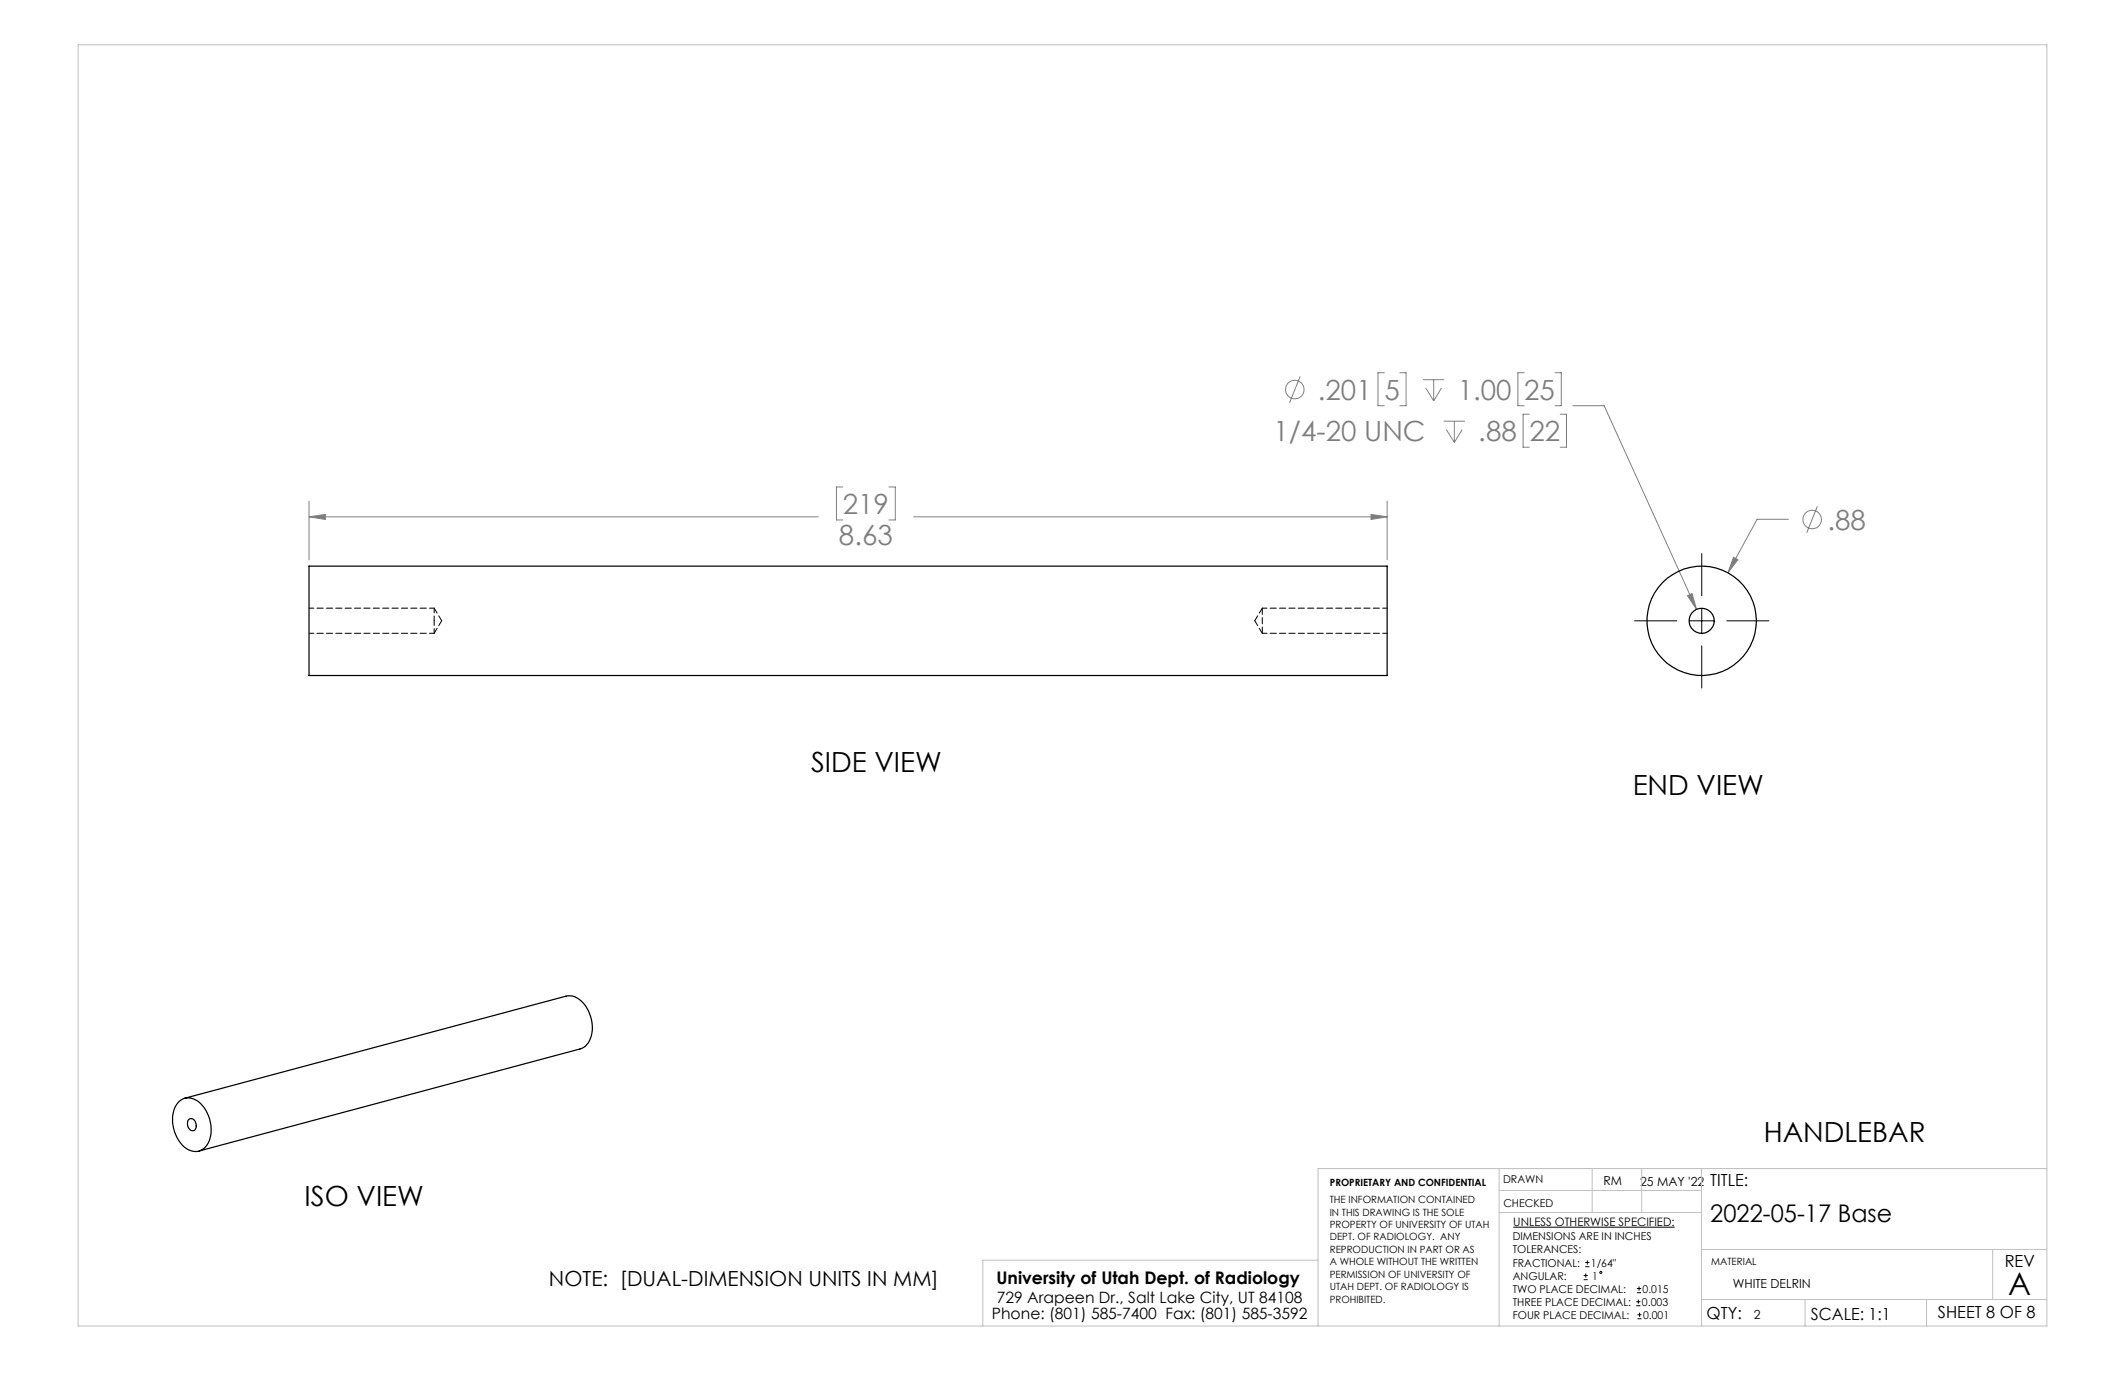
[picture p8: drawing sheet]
<svg xmlns="http://www.w3.org/2000/svg" width="432mm" height="279mm" viewBox="0 0 432 279" stroke-linecap="round" stroke-linejoin="round" font-family="sans-serif">
<g fill="none" stroke="#808080" stroke-width=".2">
<path d="M264.2 76.5l-2.2 5.3M281.3 75.7h-1.3v6.7h1.3M284.4 75.7h1.3v6.7h-1.3M289.2 77.2h4.3M289.7 78.8l1.6 2.7M291.3 77.2v4.3M292.9 78.8l-1.6 2.7M309.7 75.7h-1.3v6.7h1.3M316 75.7h1.3v6.7h-1.3M171.2 99h-1.2v6.7h1.2M180.6 99h1.3v6.7h-1.3M293.4 85.6h4.3"/>
<path d="M293.9 87.3l1.6 2.6M295.5 85.6v4.3M297.1 87.3l-1.6 2.6M310.8 84.2h-1.3v6.7h1.3M317 84.2h1.3v6.7h-1.3M319.6 82.4h6.4l18.7 41.4M62.8 105l3.3-.5v1.1zM62.8 101.8v12M62.8 105h103.5M185.6 105h96.3M278.6 104.5l3.3 .5-3.3 .6zM281.9 101.8v12"/>
<path d="M352.2 113.2l.9 .5-2 2.7zM363.4 105.5h-6.4l-5.9 10.9M369.3 102.9l-2.2 5.4M342.9 121l.9-.4 .9 3.2z"/>
<circle cx="263.1" cy="79.2" r="1.88"/>
<circle cx="368.2" cy="105.6" r="1.89"/>
</g>
<g fill="none" stroke="#000" stroke-width=".2">
<path d="M345.8 112.5v8.6M332.1 126.2h8.6M343.3 126.2h5M345.8 123.6v5.1M345.8 131.2v8.6M350.9 126.2h8.5M307.5 249.4h32.8M321.8 259.2h.8M322.1 257.4h.9M322.1 256.5h.9M322.2 258.8v.8M322.5 256.1v.9"/>
<path d="M321.8 260h.8M332.5 265.3h.8M332.5 264.5h.8M332.6 262.7h.9M332.6 261.8h.9M332.7 268h.9M332.7 267.2h.9M332.9 264.1v.8M333.1 261.4v.9M333.2 266.7v.9"/>
<circle cx="325.3" cy="258.6" r=".2"/>
</g>
<g fill="none" stroke="#c0c0c0" stroke-width=".2">
<path d="M15.9 9.1h400v260.4h-400zM304.6 237.5v32M323.5 237.5v8.9M333.6 237.5v8.9M345.8 237.5v32M415.9 237.5h-148.1v32M267.8 256.1h-68.1v13.4M304.6 246.4h41.2M304.6 241.9h41.2M345.8 253.9h70.1M404.9 253.9v10.2M345.8 264.1h70.1"/>
<path d="M366.8 264.1v5.4M391.5 264.1v5.4"/>
</g>
<path d="M278.6 104.5l3.3 .5-3.3 .6zM62.8 105l3.3-.5v1.1zM342.9 121l1.8 2.8-.9-3.2zM352.2 113.2l-1.1 3.2 2-2.7z" fill="#808080"/>
<g fill="none" stroke="#000" stroke-width=".25">
<path d="M62.8 115h219.1v22.3h-219.1zM36.3 223.9a3.1 3.1 0 0 1 4.8 .7 7.1 7.1 0 0 1 1 8 2.88 2.88 0 0 1-4.6 .5 7.4 7.4 0 0 1-1.8-8.4zM37.5 223.2l77.5-20.8a4.1 4.1 0 0 1 4.2 2.4 6.4 6.4 0 0 1-.3 7.8l-1 .5-77.5 20.8M38.2 227.6a.87 .87 0 0 1 1-.2 .87 .87 0 0 1 .6 .7 .97 .97 0 0 1 0 1.1 .97 .97 0 0 1-1 .5 1.63 1.63 0 0 1-.6-2.1z"/>
<circle cx="345.8" cy="126.1" r="2.56"/>
<circle cx="345.8" cy="126.1" r="11.1"/>
</g>
<path d="M256.5 123.6v5.1" fill="none" stroke="#000" stroke-width=".2" stroke-dasharray="1.3 .6"/>
<path d="M62.8 128.7h25.4M88.2 126.1v-2.5M88.2 128.7v-2.6M88.2 123.6h-25.4M256.5 128.7h25.4M281.9 123.6h-25.4" fill="none" stroke="#000" stroke-width=".2" stroke-dasharray="1.3 .6" stroke-dashoffset=".3"/>
<path d="M88.2 128.7l1.6-2.6M89.8 126.1l-1.6-2.5M255 126.1l1.5 2.6M256.5 123.6l-1.5 2.5" fill="none" stroke="#000" stroke-width=".2" stroke-dasharray="1.3 .6" stroke-dashoffset=".1"/>
<text font-size="6.3" x="408.1" y="263.1">A</text>
<g font-size="5.6" fill="#808080">
<text x="267.8" y="81.2">.201</text>
<text x="281.3" y="81.2">5</text>
<text x="296.2" y="81.2">1.00</text>
<text x="309.7" y="81.2">25</text>
<text x="258.8" y="89.6">1/4-20 UNC</text>
<text x="300.4" y="89.6">.88</text>
<text x="310.8" y="89.6">22</text>
<text x="171.3" y="104.4">219</text>
<text x="371.3" y="107.6">.88</text>
<text x="170.5" y="110.7">8.63</text>
</g>
<g font-size="5.6">
<text x="164.8" y="156.9">SIDE VIEW</text>
<text x="331.8" y="161.6">END VIEW</text>
<text x="358.4" y="232.1">HANDLEBAR</text>
<text x="61.9" y="245.1">ISO VIEW</text>
</g>
<text font-size="4.9" x="347.5" y="248.2">2022-05-17 Base</text>
<text font-size="4.2" x="111.5" y="261.3">NOTE: [DUAL-DIMENSION UNITS IN MM]</text>
<text font-size="3.5" x="202.5" y="260.9">University of Utah Dept. of Radiology</text>
<g font-size="3.4">
<text x="347.5" y="240.9">TITLE:</text>
<text x="407.4" y="257.6">REV</text>
<text x="346.8" y="268.1">QTY:</text>
<text x="368" y="268.1">SCALE: 1:1</text>
<text x="393.8" y="267.9">SHEET 8 OF 8</text>
</g>
<g font-size="3.2">
<text x="201.5" y="268">Phone: (801) 585-7400 Fax: (801) 585-3592</text>
<text x="202.6" y="264.8">729 Arapeen Dr., Salt Lake City, UT 84108</text>
</g>
<g font-size="2.5">
<text x="325.8" y="240.8">RM</text>
<text x="333.3" y="240.9">25 MAY '22</text>
<text x="352.1" y="261.7">WHITE DELRIN</text>
<text x="356.4" y="268">2</text>
</g>
<text font-size="2.4" x="307.5" y="249.1">UNLESS OTHERWISE SPECIFIED:</text>
<g font-size="2.2">
<text x="305.4" y="240.4">DRAWN</text>
<text x="305.5" y="245.3">CHECKED</text>
<text x="307.4" y="252.1">DIMENSIONS ARE IN INCHES</text>
<text x="307.4" y="254.7">TOLERANCES:</text>
<text x="307.4" y="257.4">FRACTIONAL:</text>
<text x="323.3" y="257.4">1/64&quot;</text>
<text x="307.4" y="262.7">TWO PLACE DECIMAL:</text>
<text x="307.4" y="260">ANGULAR:</text>
<text x="323.5" y="260">1</text>
<text x="333.8" y="262.7">0.015</text>
<text x="307.4" y="265.3">THREE PLACE DECIMAL:</text>
<text x="307.4" y="268">FOUR PLACE DECIMAL:</text>
<text x="333.6" y="265.3">0.003</text>
<text x="333.9" y="268">0.001</text>
</g>
<g font-size="2">
<text x="270.2" y="244.5">THE INFORMATION CONTAINED</text>
<text x="270.2" y="241.1">PROPRIETARY AND CONFIDENTIAL</text>
<text x="270.2" y="247">IN THIS DRAWING IS THE SOLE</text>
<text x="270.2" y="249.5">PROPERTY OF UNIVERSITY OF UTAH</text>
<text x="270.2" y="252.1">DEPT. OF RADIOLOGY. ANY</text>
<text x="270.2" y="254.6">REPRODUCTION IN PART OR AS</text>
<text x="270.2" y="257.1">A WHOLE WITHOUT THE WRITTEN</text>
<text x="347.7" y="257.1">MATERIAL</text>
<text x="270.2" y="259.6">PERMISSION OF UNIVERSITY OF</text>
<text x="270.2" y="262.1">UTAH DEPT. OF RADIOLOGY IS</text>
<text x="270.2" y="264.7">PROHIBITED.</text>
</g>
</svg>
